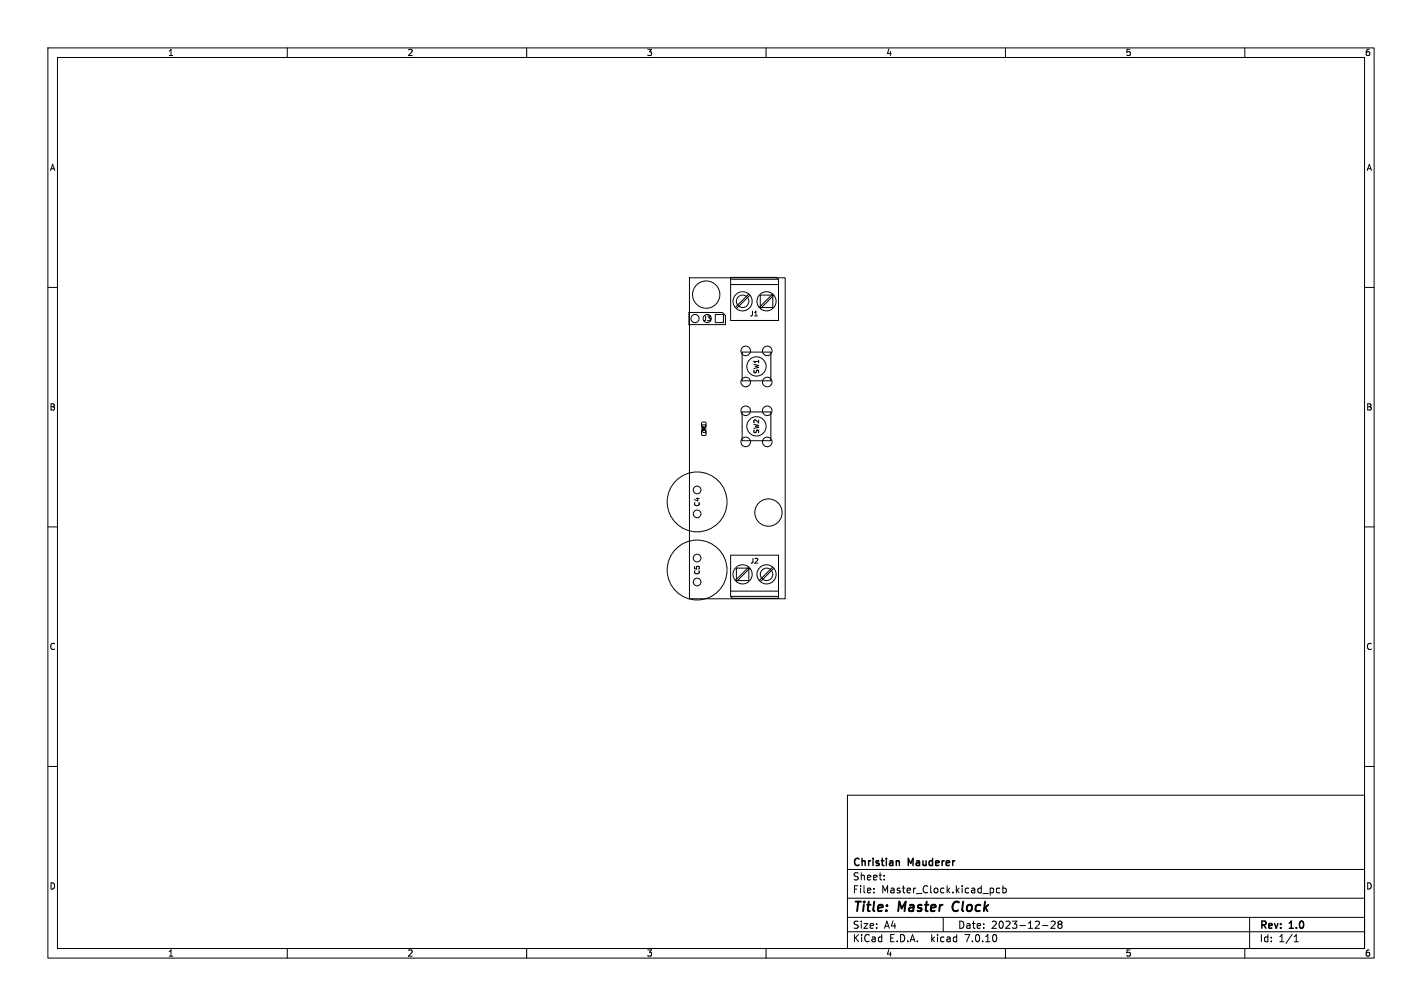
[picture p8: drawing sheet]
<svg xmlns="http://www.w3.org/2000/svg" width="297mm" height="210mm" viewBox="0 0 297 210" stroke-linecap="round" stroke-linejoin="round" font-family="sans-serif">
<g fill="none" stroke="#000" stroke-width=".21">
<path d="M10 10h277v190h-277zM12 12h273v186h-273zM60 10v2M110 10v2M160 10v2M210 10v2M260 10v2M10 60h2M144 58h20v67h-20zM152.6 57.9h9.6l.4 .4v8.6h-10zM152.6 59.4h10M152.6 58.3h10"/>
<path d="M285 60h2M143.9 65.2h7l.6 .7v1.9h-7.6zM145.2 65.7h.1M145.2 65.7a.85 .85 0 0 0-.9 .8 .85 .85 0 0 0 .9 .8M145.2 67.3h.1M145.2 65.7a.85 .85 0 0 1 .8 .8 .85 .85 0 0 1-.8 .8M147.7 65.7h.1M149.4 65.7h1.7v1.6h-1.7zM155 73.5h6v6h-6zM156.4 61.4l-2.8 2.8M156.6 61.6l-2.8 2.8M158.8 61.6h2.6v2.6h-2.6z"/>
<path d="M161.4 61.4l-2.8 2.8M161.6 61.6l-2.8 2.8M146.6 89.9h.8v.9h-.8zM146.6 88.2h.8v.9h-.8zM146.6 88.7h.8v1.6h-.5l-.3-.3zM155 86h6v6h-6zM10 110h2M152.6 115.9h10v9h-9.6l-.4-.4zM153.8 118.6h2.6v2.6h-2.6zM156.4 118.4l-2.8 2.8M156.6 118.6l-2.8 2.8M161.4 118.4l-2.8 2.8"/>
<path d="M161.6 118.6l-2.8 2.8M285 110h2M152.6 123.4h10M152.6 124.5h10M10 160h2M285 160h2M177 166h108v32h-108zM60 198v2M110 198v2M160 198v2M177 194.5h108M177 191.5h108"/>
<path d="M177 187.5h108M177 181.5h108M182.5 186.3v.1M182.5 185.5v.1M184.7 183.6v.1M184.7 182.8v.1M197 191.5v3M207.5 185.5v.8M208.8 185.5l-.4-.1-.3 .3 .1 .6h.6M209.5 185.5l.4-.1 .3 .3-.2 .6h-.5M209.5 184.9v1.5M210 198v2"/>
<path d="M217.7 193.2h1.2M219.5 192.4l.6-.1 .3 .4-.9 1.1h.9M221.2 192.9l-.2-.2 .2-.4 .5 .1 .1 .2-.3 .3M221.2 192.9l-.2 .3v.3l.2 .3 .5-.1 .1-.2-.1-.4-.2-.2M221.2 192.9h.3M260 198v2M261 191.5v6.5M270.3 196.6h.9M270.3 195.5l.4-.4v1.5"/>
<circle cx="147.5" cy="61.5" r="2.85"/>
<circle cx="147.7" cy="66.5" r=".85"/>
<circle cx="155.1" cy="62.9" r="2"/>
<circle cx="155.1" cy="62.9" r="1.3"/>
<circle cx="155.7" cy="73.2" r="1"/>
<circle cx="155.7" cy="79.7" r="1"/>
<circle cx="158" cy="76.5" r="2.02"/>
<circle cx="160.1" cy="62.9" r="2"/>
<circle cx="160.3" cy="73.2" r="1"/>
<circle cx="160.3" cy="79.7" r="1"/>
<circle cx="155.7" cy="92.2" r="1"/>
<circle cx="155.7" cy="85.7" r="1"/>
<circle cx="158" cy="89" r="2.02"/>
<circle cx="160.3" cy="92.2" r="1"/>
<circle cx="160.3" cy="85.7" r="1"/>
<circle cx="145.6" cy="119" r="6.2"/>
<circle cx="145.6" cy="104.8" r="6.2"/>
<circle cx="145.6" cy="102.3" r=".8"/>
<circle cx="145.6" cy="116.5" r=".8"/>
<circle cx="145.6" cy="107.3" r=".8"/>
<circle cx="155.1" cy="119.9" r="2"/>
<circle cx="160.1" cy="119.9" r="2"/>
<circle cx="160.1" cy="119.9" r="1.3"/>
<circle cx="160.5" cy="107" r="2.85"/>
<circle cx="145.6" cy="121.5" r=".8"/>
</g>
<path d="M199.2 188.5l-.3 .9 .3 .7" fill="none" stroke="#000" stroke-width=".4"/>
<path d="M187.6 179.7l.2 .2v.8" fill="none" stroke="#000" stroke-width=".3"/>
<g font-size="2.8">
<text x="178" y="190.9">Title:</text>
<text x="187.7" y="190.9">Master</text>
<text x="199.8" y="190.9">Clock</text>
</g>
<g font-size="2.1">
<text x="178" y="184">Sheet:</text>
<text x="178" y="181.2">Christian</text>
<text x="189.7" y="181.2">Mauderer</text>
<text x="178" y="186.7">File:</text>
<text x="184.1" y="186.7">Master_Clock.kicad_pcb</text>
<text x="178" y="196.9">KiCad</text>
<text x="178" y="194.1">Size:</text>
<text x="184.7" y="194.1">A4</text>
<text x="185.7" y="196.9">E.D.A.</text>
<text x="194.6" y="196.9">kicad</text>
<text x="200" y="194.1">Date:</text>
<text x="201.8" y="196.9">7.0.10</text>
<text x="207" y="194.1">2023-12-28</text>
<text x="263" y="194.3">Rev:</text>
<text x="263" y="196.9">Id:</text>
<text x="267.1" y="196.9">1/1</text>
<text x="269.4" y="194.3">1.0</text>
</g>
<g font-size="1.8">
<text x="35" y="11.9">1</text>
<text x="85" y="11.9">2</text>
<text x="135" y="11.9">3</text>
<text x="185" y="11.9">4</text>
<text x="235" y="11.9">5</text>
<text x="285" y="11.9">6</text>
<text x="10.3" y="35.9">A</text>
<text x="285.4" y="35.9">A</text>
<text x="10.3" y="85.9">B</text>
<text x="285.3" y="85.9">B</text>
<text x="10.3" y="135.9">C</text>
<text x="285.3" y="135.9">C</text>
<text x="10.3" y="185.9">D</text>
<text x="285.3" y="185.9">D</text>
<text x="35" y="199.9">1</text>
<text x="85" y="199.9">2</text>
<text x="135" y="199.9">3</text>
<text x="185" y="199.9">4</text>
<text x="235" y="199.9">5</text>
<text x="285" y="199.9">6</text>
</g>
<g font-size="1.4">
<text x="146.7" y="67.2">J3</text>
<text x="156.5" y="66.2">J1</text>
<text x="158.7" y="78.1" transform="rotate(-90 158.7 78.1)">SW1</text>
<text x="158.7" y="90.6" transform="rotate(-90 158.7 90.6)">SW2</text>
<text x="146.3" y="105.9" transform="rotate(-90 146.3 105.9)">C4</text>
<text x="156.6" y="117.8">J2</text>
<text x="146.3" y="120.1" transform="rotate(-90 146.3 120.1)">C5</text>
</g>
<text font-size=".6" x="147.3" y="89.9" transform="rotate(-90 147.3 89.9)">D2</text>
</svg>
